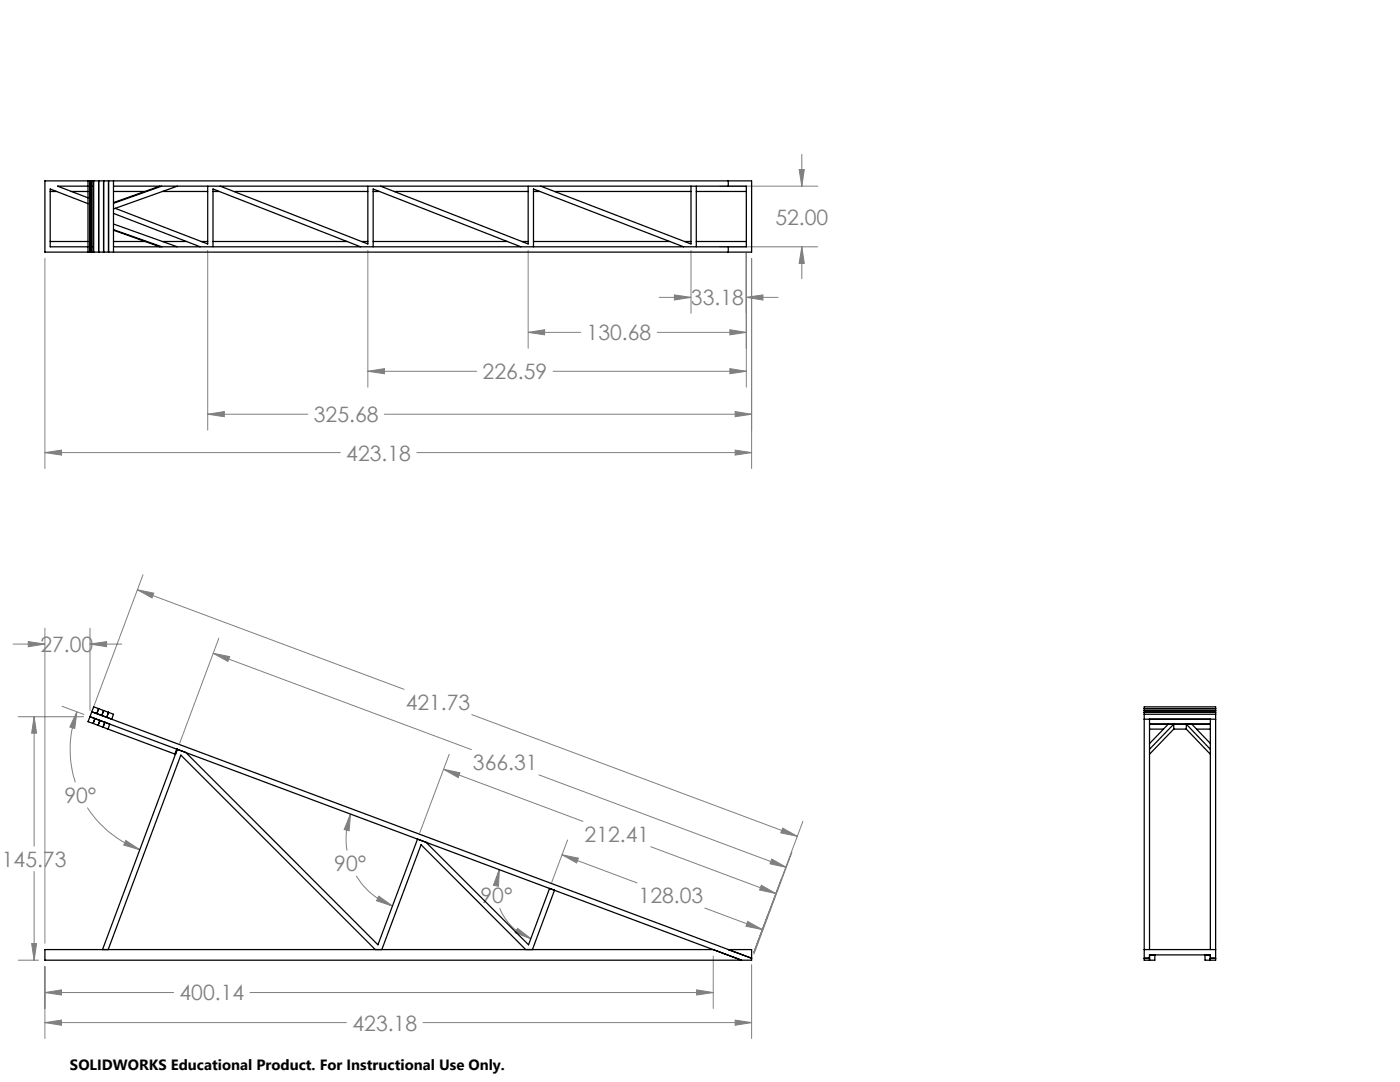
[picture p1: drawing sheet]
<svg xmlns="http://www.w3.org/2000/svg" width="279mm" height="216mm" viewBox="0 0 279 216" stroke-linecap="round" stroke-linejoin="round" font-family="sans-serif">
<g fill="none" stroke="#808080" stroke-width=".2">
<path d="M143.6 37.1h19.6M159.5 33.8h1l-.5 3.3zM160 30.8v6.3M9 51.6v41.9M41.5 50v35.8M73.4 50v27.3M105.4 50v19.5M131.6 59.3h6.3M134.6 58.8l3.3 .5-3.3 .6zM137.9 50v12.5M143.6 49.2h19.6M148.9 59.3l3.4-.5v1.1z"/>
<path d="M148.9 50.5v26.8M148.9 59.3h6.4M150 51.6v41.9M160 49.2l.5 3.4h-1zM160 49.2v6.4M73.4 74.1l3.3-.5v1zM73.4 74.1h21.7M105.4 66.3l3.3-.5v1zM105.4 66.3h10.5M110.4 74.1h38.5M131.2 66.3h17.7M145.7 73.6l3.2 .5-3.2 .5z"/>
<path d="M145.7 65.8l3.2 .5-3.2 .5zM9 90.3l3.3-.5v1zM9 90.3h58.9M41.5 82.7l3.3-.6v1zM41.5 82.7h20M76.7 82.7h73.3M83.2 90.3h66.8M146.7 89.8l3.3 .5-3.3 .5zM146.7 82.1l3.3 .6-3.3 .4zM27.4 117.7l3.3 .7-.4 .9zM27.4 117.7l53.2 19.8M28.5 114.7l-9.7 26.1"/>
<path d="M2.6 128.5h6.4M5.6 128l3.4 .5-3.4 .5zM9 125.3v62.9M18 128.5l3.3-.5v1zM18 125.3v16.4M18 128.5h6.3M42.5 130.4l3.3 .6-.3 1zM42.5 130.4l51.6 19.2M43.7 127.4l-7.9 20.9M3.6 143h13.1M6.8 143l.5 3.3h-1zM6.8 143v25.8"/>
<path d="M12.4 140.9l4.4 1.7M15.3 142l-.4 3.3-1-.2zM15.3 142a21.4 21.4 0 0 0-.3 14.1M88.5 153.5l3.3 .7-.4 1zM88.5 153.5l27.8 10.4M89.6 150.5l-5.9 15.7M94.2 142.6l64.9 24.3M107.6 154.6l49.4 18.5M6.8 173.9v17.7M17.4 161.1a21.2 21.2 0 0 0 10.5 8.4M25.1 167.7l2.8 1.8-3.2-.9zM70 162.4l-.3 3.4-1-.3z"/>
<path d="M70 162.4a13.9 13.9 0 0 0-.7 7.3M71.1 174.8a14.4 14.4 0 0 0 7.2 6M75.6 178.8l2.7 2-3.2-1.1zM99.7 173.5l-.2 3.3-1-.2zM99.7 173.5l-.7 2.7M112.2 170.6l3.2 .6-.3 1zM112.2 170.6l14.9 5.6M113.3 167.6l-3.2 8.5M129.9 168.9l24.9 9.4M151.9 176.6l2.9 1.7-3.2-.7zM154 171.4l3 1.7-3.3-.7zM156.2 165.2l2.9 1.7-3.3-.7z"/>
<path d="M158 170.1l-7.5 20.3M160.2 163.9l-9.7 26.1M3.6 191.6h4.1M6.3 188.3h1l-.5 3.3zM9 198l3.3-.5v1zM9 192.9v14.3M9 198h25.6M49.9 198h92.4M99.7 181.2a10.6 10.6 0 0 0 6.2 6.1M103.3 185.2l2.6 2.1-3.1-1.2zM139 197.5l3.3 .5-3.3 .5zM140.7 181.2l11.5 4.3"/>
<path d="M142.3 190.7v10.5M149.2 183.9l3 1.6-3.3-.7zM150 192.5v14.7M9 204l3.3-.4v1zM9 204h60.1M84.4 204h65.6M146.7 203.6l3.3 .4-3.3 .6z"/>
</g>
<path d="M9 204l3.3-.4v1zM146.7 203.6l3.3 .4-3.3 .6zM9 198l3.3-.5v1zM139 197.5l3.3 .5-3.3 .5zM15.3 142l-.4 3.3-1-.2zM25.1 167.7l2.8 1.8-3.2-.9zM70 162.4l-.3 3.4-1-.3zM75.6 178.8l2.7 2-3.2-1.1zM99.7 173.5l-.2 3.3-1-.2zM103.3 185.2l2.6 2.1-3.1-1.2zM27.4 117.7l3.3 .7-.4 .9zM156.2 165.2l2.9 1.7-3.3-.7zM42.5 130.4l3.3 .6-.3 1zM154 171.4l3 1.7-3.3-.7zM88.5 153.5l3.3 .7-.4 1zM151.9 176.6l2.9 1.7-3.2-.7zM112.2 170.6l3.2 .6-.3 1zM149.2 183.9l3 1.6-3.3-.7zM6.3 188.3h1l-.5 3.3zM6.8 143l.5 3.3h-1zM5.6 128l3.4 .5-3.4 .5zM18 128.5l3.3-.5v1zM159.5 33.8h1l-.5 3.3zM160 49.2l.5 3.4h-1zM146.7 89.8l3.3 .5-3.3 .5zM9 90.3l3.3-.5v1zM146.7 82.1l3.3 .6-3.3 .4zM41.5 82.7l3.3-.6v1zM73.4 74.1l3.3-.5v1zM145.7 73.6l3.2 .5-3.2 .5zM105.4 66.3l3.3-.5v1zM145.7 65.8l3.2 .5-3.2 .5zM134.6 58.8l3.3 .5-3.3 .6zM148.9 59.3l3.4-.5v1.1z" fill="#808080"/>
<g fill="none" stroke="#000" stroke-width=".25">
<path d="M9 36.1h141v14.2h-141zM10 38.2h1.3M14.2 38.2h3.4M17.6 37.1h-6.1l6.1 2.4M17.6 36.1v14.2M18 36.1v14.2M18 37.1h.3M18.3 36.1v14.2M18.7 36.1v14.2M19.7 36.1v14.2M20.7 36.1v14.2M21.7 36.1v14.2"/>
<path d="M22.6 37.1h126.3v12.1h-126.3M22.6 36.1v14.2M22.6 38.2h6.3M31.9 37.1l-9.3 3.3M32.2 37.1l-9.6 3.5M32.4 38.2h9.1M35.4 37.1l-12.8 4.6M41.5 37.1v11.6l-18.5-7.1M42.5 38.2h1.3M44 37.1l29.4 11.6v-11.6M46.7 38.2h26.7M74.5 38.2h1.2"/>
<path d="M76 37.1l29.4 11.6v-11.6M78.6 38.2h26.8M106.5 38.2h1.2M107.9 37.1l30 11.6v-11.6M110.7 38.2h27.2M139 38.2h9.9M139 37.1v12.1M145.3 36.1v1M10 48.2h7.6M17.6 40.6l-7.6-2.9v11.5h7.6M18 49.2h.3M22.6 45.9l9.3 3.3"/>
<path d="M22.6 45.8l9.7 3.4M22.6 44.7l12.8 4.5M22.6 48.2h6.4M22.6 42.6l17.4 6.6M32.4 48.2h4.9M40.2 48.2h1.3M42.5 48.2h26.8M42.5 49.2v-11.5l29.5 11.5M72.2 48.2h1.2M74.5 48.2h26.7M74.5 49.2v-11.5l29.5 11.5M104.1 48.2h1.3"/>
<path d="M106.5 48.2h27.2M106.5 49.2v-11.5l29.9 11.5M136.6 48.2h1.3M139 48.2h9.9M145.3 49.2v1.1M18 143l-.4 1 1 .4M18 143l.9 .4M18.3 142l131.7 49.2-4.7-1.7h4.7v2.1h-141v-2.1h133.3l5.7 2.1-130-48.6M18.3 142l1 .4M18.3 142l-.3 1M18.6 144.4l1 .3M18.9 143.4l-.3 1"/>
<path d="M18.9 143.4l1 .4M19.3 142.4l1 .4M19.6 144.7l1 .4M19.7 141.4l-1-.4-.4 1M19.7 141.4l-.4 1M19.7 141.4l1 .4M19.9 143.8l-.3 .9M19.9 143.8l1 .3M20.3 142.8l1 .3M20.6 145.1l1 .4M20.7 141.8l-.4 1M20.7 141.8l1 .3"/>
<path d="M20.9 144.1l-.3 1M20.9 144.1l1 .4-.3 1M21.6 145.5l13.3 5M21.7 142.1l-.4 1M21.7 142.1l.9 .4-.3 1-1-.4M35.4 149.5l1.7 .6 38.3 38.4 7.9-21.1 1.7 .7 20.5 20.4 4.2-11.2 1 .3-4.4 11.9M35.4 149.5l-14.9 40M35.4 149.5l-.4 1h-.1M35.4 149.5h-.1l-.4 1M228.4 143.5h14.2M228.4 141.8h14.2M228.4 142.1h14.2"/>
<path d="M228.4 142.5h14.2M228.4 141.4h14.2M229.4 144.5h12.1M229.4 145.5h2.8M229.4 143.5v46M233.2 144.5l-3.8 3.9M234.2 145.5v-1l-4.8 5M234.2 145.5l-4.8 5M234.2 145.5h2.5M236.7 145.5v-1l4.8 5M236.7 145.5l4.8 5M237.8 144.5l3.7 3.8"/>
<path d="M238.8 145.5h2.7M241.5 143.5v46M21.6 189.5l14.5-38.8 38.8 38.8M76.2 189.5l7.8-20.9 20.9 20.9M228.4 189.5h14.2M228.4 191.2h1M229.4 191.6v-1.1h12.1v1.1M230.5 190.5v1.1h-2.1v-50.6h14.2v50.6h-2.1v-1.1M241.5 191.2h1.1"/>
</g>
<g font-size="4.2" fill="#808080">
<text x="154.7" y="44.9">52.00</text>
<text x="137.9" y="60.9">33.18</text>
<text x="117.1" y="67.9">130.68</text>
<text x="96.3" y="75.7">226.59</text>
<text x="62.6" y="84.2">325.68</text>
<text x="69.1" y="91.9">423.18</text>
<text x="8.1" y="130.1">27.00</text>
<text x="81" y="141.7">421.73</text>
<text x="94.4" y="153.7">366.31</text>
<text x="12.9" y="160.2">90°</text>
<text x=".4" y="173">145.73</text>
<text x="66.7" y="173.8">90°</text>
<text x="116.7" y="168">212.41</text>
<text x="95.9" y="180.3">90°</text>
<text x="127.5" y="180.3">128.03</text>
<text x="35.8" y="199.6">400.14</text>
<text x="70.3" y="205.6">423.18</text>
</g>
<text font-size="3" x="14" y="213.5">SOLIDWORKS Educational Product. For Instructional Use Only.</text>
</svg>
